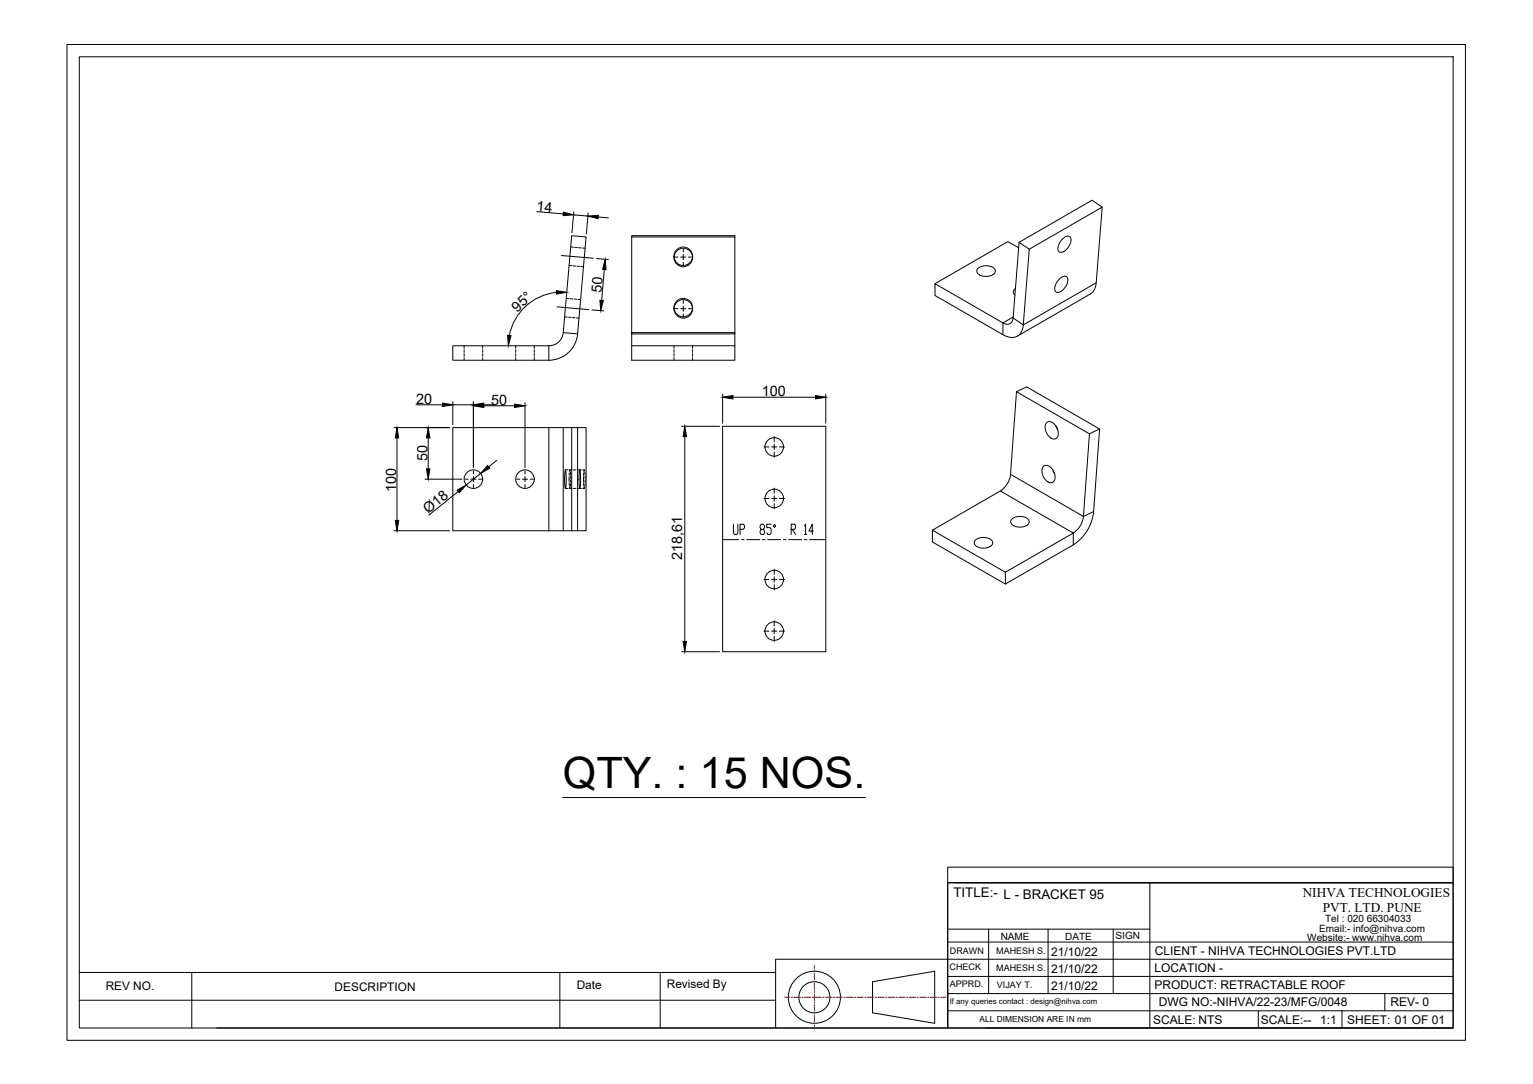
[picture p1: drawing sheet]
<svg xmlns="http://www.w3.org/2000/svg" width="594mm" height="420mm" viewBox="0 0 594 420" stroke-linecap="round" stroke-linejoin="round" font-family="sans-serif">
<!-- layer: 0 -->
<g fill="none" stroke="#000" stroke-width=".39">
<path d="M26 17.2h541.9v386h-541.9zM30.7 22h532.4v376.5h-532.4zM208.1 82l10.2 .9M217.6 99l12.3 1.1M221.2 95.7l1 .1M222.3 83.3l5.5 .5M222.4 82.1l-.7 8.1M222.7 95.9l1 .1M224.2 96l1 .1M225.7 96.1l1 .1M227.9 82.6l-.7 8M231.8 84.1l4 .4"/>
<path d="M244.8 91.8h40v37.6h-40zM244.8 91.8v-.4h40v.4M261.2 99.1a3.6 3.6 0 0 0 3.6 3.8M261.2 99.3v.5M261.3 98.4l-.1 .5M261.6 99.7h1.2M261.6 97.7l-.2 .4M262 97l-.3 .5M262.5 96.5l-.3 .4M263.2 96.1l-.4 .3M263.9 95.8l-.5 .2M264.7 95.7l-.5 .1"/>
<path d="M264.8 98.6v1.1h-1M264.8 96.4v1.2M264.9 95.7l.5 .1M265.7 95.8l.4 .2M265.8 99.7h-1v1M266.4 96.1l.4 .3M266.8 99.7h1.2M267 96.5l.4 .4M267.6 97l.3 .5M268 97.7l.2 .4M268.3 98.4l.1 .5M268.4 99.1a3.6 3.6 0 0 1-3.6 3.8"/>
<path d="M268.4 99.3v.5M394.8 96l-4.2-2.4-28.3 16.4M394.9 93.9l28.3-16.3 3.9 2.7-28.2 16.3-4-2.7-2.3 29.4M398.9 96.6l-2.4 29.3-3.9-2.6M411.8 92.6a1.9 1.9 0 0 1 3.1-.5 5 5 0 0 1-4.1 5.7 2.23 2.23 0 0 1-.3-3.4zM427.1 80.3l-2.3 29.3-28.3 16.3a4.6 4.6 0 0 1-2.3 4.4 4.6 4.6 0 0 1-5-.3l-.5-.3v-4.5a2.37 2.37 0 0 0 2.6 .3 2.37 2.37 0 0 0 1.3-2.2M215.6 113.3a20.8 20.8 0 0 0-18.2 16.7M215.8 118.9l12.4 1.1M219.4 115.6l1 .1M220.5 102.9l1.1 .1M220.9 115.8l1.1 .1M222.1 103l1 .1"/>
<path d="M222.5 115.9l1 .1M223.6 103.2l1 .1M224 116l1 .1M225.1 103.3l1 .1M231.1 100.2l4.6 .4M234.2 104.5l-1.1 11.9M261.2 119.1a3.6 3.6 0 0 0 3.6 3.7M261.2 119.2v.5M261.3 118.3l-.1 .5M261.6 119.6h1.2M261.6 117.6l-.2 .5M262 117l-.3 .4"/>
<path d="M262.5 116.4l-.3 .4M263.2 116l-.4 .3M263.9 115.7l-.5 .2M264.7 115.6l-.5 .1M264.8 118.6v1h-1M264.8 101.7v1.2M264.8 116.4v1.2M264.9 115.6l.5 .1M265.7 115.7l.4 .2M265.8 119.6h-1v1.1M266.4 116l.4 .3M266.8 119.6h1.2"/>
<path d="M267 116.4l.4 .4M267.6 117l.3 .4M268 117.6l.2 .5M268.3 118.3l.1 .5M268.4 119.1a3.6 3.6 0 0 1-3.6 3.7M268.4 119.2v.5M378.9 104.1a4.7 4.7 0 0 1 6.8 .6 2.45 2.45 0 0 1-2.8 2.4h-1.3a2.52 2.52 0 0 1-3-2.5zM393.5 111.9a1.48 1.48 0 0 0-.2 2.5M410.5 108.1a1.89 1.89 0 0 1 3.2-.4 5 5 0 0 1-4.1 5.6 2.24 2.24 0 0 1-.4-3.3zM424.8 109.6a5.2 5.2 0 0 1-2.3 4.4l-28.2 16.3M179.9 134v1.1M179.9 135.6v1"/>
<path d="M179.9 137.1v1M179.9 138.6v1M187.1 134v1.1M187.1 135.6v1M187.1 137.1v1M187.1 138.6v1M199.9 134v1.1M199.9 135.6v1M199.9 137.1v1M199.9 138.6v1M207 134v1.1M207 135.6v1"/>
<path d="M207 137.1v1M207 138.6v1M212.7 134h-37.2v5.6h37.2M212.7 134v5.6M218.3 128.9a5.6 5.6 0 0 1-5.6 5.1M218.3 128.9l3.2-37.5 5.6 .4-3.3 37.6M218.3 128.9l5.5 .5M218.8 122.8l1 .1M220.3 122.9l1 .1M221.8 123.1l1 .1M223.4 123.2l1 .1M223.8 129.4a11.2 11.2 0 0 1-11.1 10.2"/>
<path d="M229.4 120.1l4.6 .4M244.8 129.4v10.2h40v-10.2M244.8 134h40M244.8 128.9h40M261.2 134v1.1M261.2 135.6v1M261.2 137.1v1M261.2 138.6v1M264.8 121.7v1.2M268.4 134v1.1M268.4 135.6v1M268.4 137.1v1"/>
<path d="M268.4 138.6v1M392.6 122.9l-3.9 2.3-26.4-15.2v4.5l26.4 15.2M161.2 156.9h10.3M175.5 155.7v8.8M175.5 156.9h8M183.5 155.7v25.6M187.5 156.9h4M187.5 157.3h11.9M203.5 156.1v25.2M280 152.8v11.2M284 154h32M320 152.8v11.2"/>
<path d="M393.9 151.8l28.3 16.3-2.3 32.1-28.3-16.3zM393.9 151.8l4-1.8 28.2 16.3M152.7 165.7h21.6M153.8 169.7v32M165.9 169.7v12M175.5 165.7h37.2v40h-37.2zM192.5 178.4l-3.1 2.6M212.7 165.7h11.1v40h-11.1M218.3 165.7v40M221.5 165.7v40M223.8 165.7h3.3v40h-3.3M264.2 165.2h14.6"/>
<path d="M265.4 169.2v79.4M280 165.2h40v87.4h-40zM296 173.2h2M300 172.2v1h-1M300 169.2v2M300 175.2v2M301 173.2h-1v1M302.1 173.2h1.9M405.5 163.9a2.61 2.61 0 0 1 4 1.7 2.92 2.92 0 0 1-.9 4.6 4.4 4.4 0 0 1-3.1-6.3zM409.2 165l.7 1.6M422.2 168.1l3.9-1.8-2.3 32-3.9 1.9a8.7 8.7 0 0 1-4 6.4M164.7 185.7h14.3"/>
<path d="M177.6 190.5l-11.4 9.2M180.3 185.7h1.1M183.5 184.7v1h-1.1M183.5 182.5v1.2M183.5 187.8v1.1M184.5 185.7h-1v1M185.5 185.7h1.2M186.3 183.5l-5.6 4.5M200.2 185.7h1.2M203.5 184.7v1h-1.1M203.5 182.5v1.2M203.5 187.8v1.1"/>
<path d="M204.5 185.7h-1v1M205.5 185.7h1.2M219.1 182.1l.3 3.2-.3 4-.3-3.1zM219.1 189.3h1M219.1 182.1h1M220.6 184.8v1.9M220.6 187.2v1M220.6 183.3v1M220.6 189.3h1M220.6 182.1h1M220.7 188.7l.1 .6 .2-.3M221 182.4l-.2-.3-.1 .7"/>
<path d="M221.1 182.9v1M221.1 187.5v1M221.1 184.5l.1 1M221.2 186l-.1 1M222.2 189.3h1M222.2 182.1h1M223.7 189.3h1.6M223.7 182.1h1.6M224.7 182.1l.3 3.2-.3 4-.3-3.1zM225.8 189.3h.6M225.8 182.1h.6M226.1 184.8v1.9"/>
<path d="M226.1 187.2l.1 1M226.2 183.3l-.1 1M226.2 188.7l.2 .6 .2-.3M226.6 182.4l-.2-.3-.2 .7M226.6 182.9l.1 1M226.7 187.5l-.1 1M226.7 184.5v1M226.7 186v1M296 193.2h2M300 192.2v1h-1M300 189.2v2M300 195.2v2"/>
<path d="M301 193.2h-1v1M302.1 193.2h1.9M391.6 183.9a8.7 8.7 0 0 1-3.9 6.4M404.3 180.9a2.62 2.62 0 0 1 3.9 1.6 2.93 2.93 0 0 1-.8 4.6 4.4 4.4 0 0 1-3.1-6.2zM407.9 182l.8 1.6M423.8 198.3a17.4 17.4 0 0 1-7.9 12.9M152.7 205.7h21.6M280 209.2h6.3M313.7 209.2h6.3M361.3 205.5l26.4-15.2 28.2 16.3-26.3 15.2zM361.3 205.5v4.6l28.3 16.3v-4.6M378 209.3a4.8 4.8 0 0 1 6.6 .6 2.27 2.27 0 0 1-2.5 2.5l-1.3 .1a2.76 2.76 0 0 1-3.2-2.4z"/>
<path d="M392.2 201.2a4.8 4.8 0 0 1 6.6 .6 2.27 2.27 0 0 1-2.5 2.4l-1.4 .1a2.76 2.76 0 0 1-3.2-2.4zM415.9 206.6v4.6l-26.3 15.2M296 224.6h2M300 223.6v1h-1M300 220.6v2M300 226.7v1.9M301 224.6h-1v1M302.1 224.6h1.9M264.2 252.6h14.6M296 244.6h2M300 243.6v1h-1M300 240.6v2"/>
<path d="M300 246.6v2M301 244.6h-1v1M302.1 244.6h1.9M218.1 309.1h117.3M367.3 336.1h195.8v6.1h-195.8zM367.3 342.2h195.8v56.2h-195.8zM367.3 342.2v56.2h-66.7M370.6 342.2h192.5M445.6 342.2v56.2M30.7 376.9h269.9M74.3 376.9v21.6M217 376.9v21.6"/>
<path d="M255.8 376.9v21.6M367.3 378.5h195.8M367.3 365.1h195.8M367.3 360.1h78.3M383.1 360.1v25M406.2 360.1v25M431.4 360.1v25M563.1 371.8h-262.5v26.6h-216.6M30.7 387.7h269.9M338.1 380.5l24.1-4v20.1l-24.1-4zM367.3 385.1h195.8M367.3 391.8h195.8"/>
<path d="M382 398.4h181.1M487.6 391.8v6.6M520.1 391.8v6.6M536.7 385.1v6.7"/>
<circle cx="264.8" cy="99.8" r="3.6"/>
<circle cx="264.8" cy="119.7" r="3.6"/>
<circle cx="300" cy="173.2" r="3.6"/>
<circle cx="183.5" cy="185.7" r="3.6"/>
<circle cx="203.5" cy="185.7" r="3.6"/>
<circle cx="300" cy="193.2" r="3.6"/>
<circle cx="300" cy="224.6" r="3.6"/>
<circle cx="300" cy="244.6" r="3.6"/>
<circle cx="315.6" cy="386.5" r="10.1"/>
<circle cx="315.6" cy="386.5" r="6"/>
</g>
<g fill="none" stroke="#f00" stroke-width=".39">
<path d="M315.6 374.2v1.4M315.6 376.1v.6M315.6 377.2v2.5M304.1 386.5h2.1M306.7 386.5h.5M307.7 386.5h2.5M310.7 386.5h.5M311.7 386.5h2.6M314.8 386.5h.5M315.6 380.2v.5M315.6 381.2v2.6M315.6 384.3v.5"/>
<path d="M315.6 385.3v2.5M315.6 388.3v.5M315.6 389.3v2.6M315.6 392.4v.5M315.6 393.4v2.5M315.6 396.4v.5M315.6 397.5v1.4M315.8 386.5h2.6M318.9 386.5h.5M319.9 386.5h2.5M322.9 386.5h.5M323.9 386.5h2.6"/>
<path d="M327 386.5h.5M328 386.5h2.5M331 386.5h.6M332.1 386.5h2.5M335.1 386.5h.5M336.1 386.5h2.6M339.2 386.5h.5M340.2 386.5h2.5M343.2 386.5h.5M344.2 386.5h2.6M347.3 386.5h.5M348.3 386.5h2.5"/>
<path d="M351.4 386.5h.5M352.4 386.5h2.5M355.4 386.5h.5M356.4 386.5h2.6M359.5 386.5h.5M360.5 386.5h2.5M363.5 386.5h.5M364.5 386.5h2.1"/>
</g>
<g fill="#000" stroke="#000" stroke-width=".39">
<path d="M218.3 82.3l4 1-4.1 .3zM227.8 83.8l4.1-.4-.1 1.4zM215.6 112.7l4 .6-4 .7zM232.5 116.4l1.3 .1-1 3.9zM234.5 100.5l.4 4-1.4-.1zM196.7 130l1.3 .1-1 3.9zM171.5 156.2l4 .7-4 .7zM183.5 156.9l4-.7v1.4zM183.5 157.3l4-.7v1.3zM199.4 156.6l4.1 .7-4.1 .6zM280 154l4-.7v1.3zM316 153.3l4 .7-4 .6z"/>
<path d="M153.8 165.7l.7 4h-1.3zM165.9 165.7l.7 4h-1.3zM265.4 165.2l.6 4h-1.3zM165.3 181.7h1.3l-.7 4zM177.1 190l3.6-2-2.7 3zM189 180.4l.8 1.1-3.5 2zM153.2 201.7h1.3l-.7 4zM264.7 248.6h1.3l-.6 4z"/>
</g>
<text font-size="16.8" x="218.1" y="305.6">QTY. : 15 NOS.</text>
<text font-size="7.9" x="282.9" y="208.5">UP 85° R 14</text>
<g font-size="5.6">
<text x="207.7" y="81.7" transform="rotate(5 207.7 81.7)">14</text>
<text x="233.1" y="113.5" transform="rotate(-85 233.1 113.5)">50</text>
<text x="200.5" y="121.3" transform="rotate(-43 200.5 121.3)">95°</text>
<text x="295.2" y="153.6">100</text>
<text x="161.3" y="156.6">20</text>
<text x="190.4" y="157">50</text>
<text x="165.6" y="178.8" transform="rotate(-90 165.6 178.8)">50</text>
<text x="153.5" y="190.6" transform="rotate(-90 153.5 190.6)">100</text>
<text x="166" y="199.3" transform="rotate(-39 166 199.3)">Ø18</text>
<text x="264.3" y="217" transform="rotate(-90 264.3 217)">218,61</text>
</g>
<g font-size="5.2">
<text x="369.5" y="347.7">TITLE:- L - BRACKET 95</text>
<text x="504.8" y="347.6">NIHVA TECHNOLOGIES</text>
<text x="512.6" y="353.4">PVT. LTD. PUNE</text>
</g>
<g font-size="4.7">
<text x="407.3" y="370.6">21/10/22</text>
<text x="447.5" y="370.1">CLIENT - NIHVA TECHNOLOGIES PVT.LTD</text>
<text x="407.3" y="377.3">21/10/22</text>
<text x="447.4" y="376.7">LOCATION -</text>
<text x="407.3" y="383.9">21/10/22</text>
<text x="447.4" y="383.4">PRODUCT: RETRACTABLE ROOF</text>
<text x="449" y="390.1">DWG NO:-NIHVA/22-23/MFG/0048</text>
<text x="538.8" y="390">REV- 0</text>
<text x="446.9" y="396.7">SCALE: NTS</text>
<text x="488.6" y="396.7">SCALE:--</text>
<text x="511.6" y="396.7">1:1</text>
<text x="522.1" y="396.7">SHEET: 01 OF 01</text>
</g>
<g font-size="4.6">
<text x="41" y="383.6">REV NO.</text>
<text x="129.7" y="384">DESCRIPTION</text>
<text x="223.5" y="383.4">Date</text>
<text x="258.4" y="382.9">Revised By</text>
</g>
<g font-size="3.9">
<text x="513.5" y="357.3">Tel : 020 66304033</text>
<text x="387.8" y="364.2">NAME</text>
<text x="412.8" y="364.3">DATE</text>
<text x="432.3" y="363.9">SIGN</text>
<text x="506.6" y="364.7">Website:- www.nihva.com</text>
<text x="511.2" y="361.1">Email:- info@nihva.com</text>
</g>
<g font-size="3.5">
<text x="368.1" y="369.9">DRAWN</text>
<text x="386.1" y="369.7">MAHESH S.</text>
<text x="368" y="375.8">CHECK</text>
<text x="386.1" y="376.4">MAHESH S.</text>
<text x="368.1" y="382.4">APPRD.</text>
<text x="386.3" y="383">VIJAY T.</text>
</g>
<text font-size="3.3" x="379.6" y="396.3">ALL DIMENSION ARE IN mm</text>
<text font-size="3" x="368" y="389.3">If any queries contact : design@nihva.com</text>
</svg>
